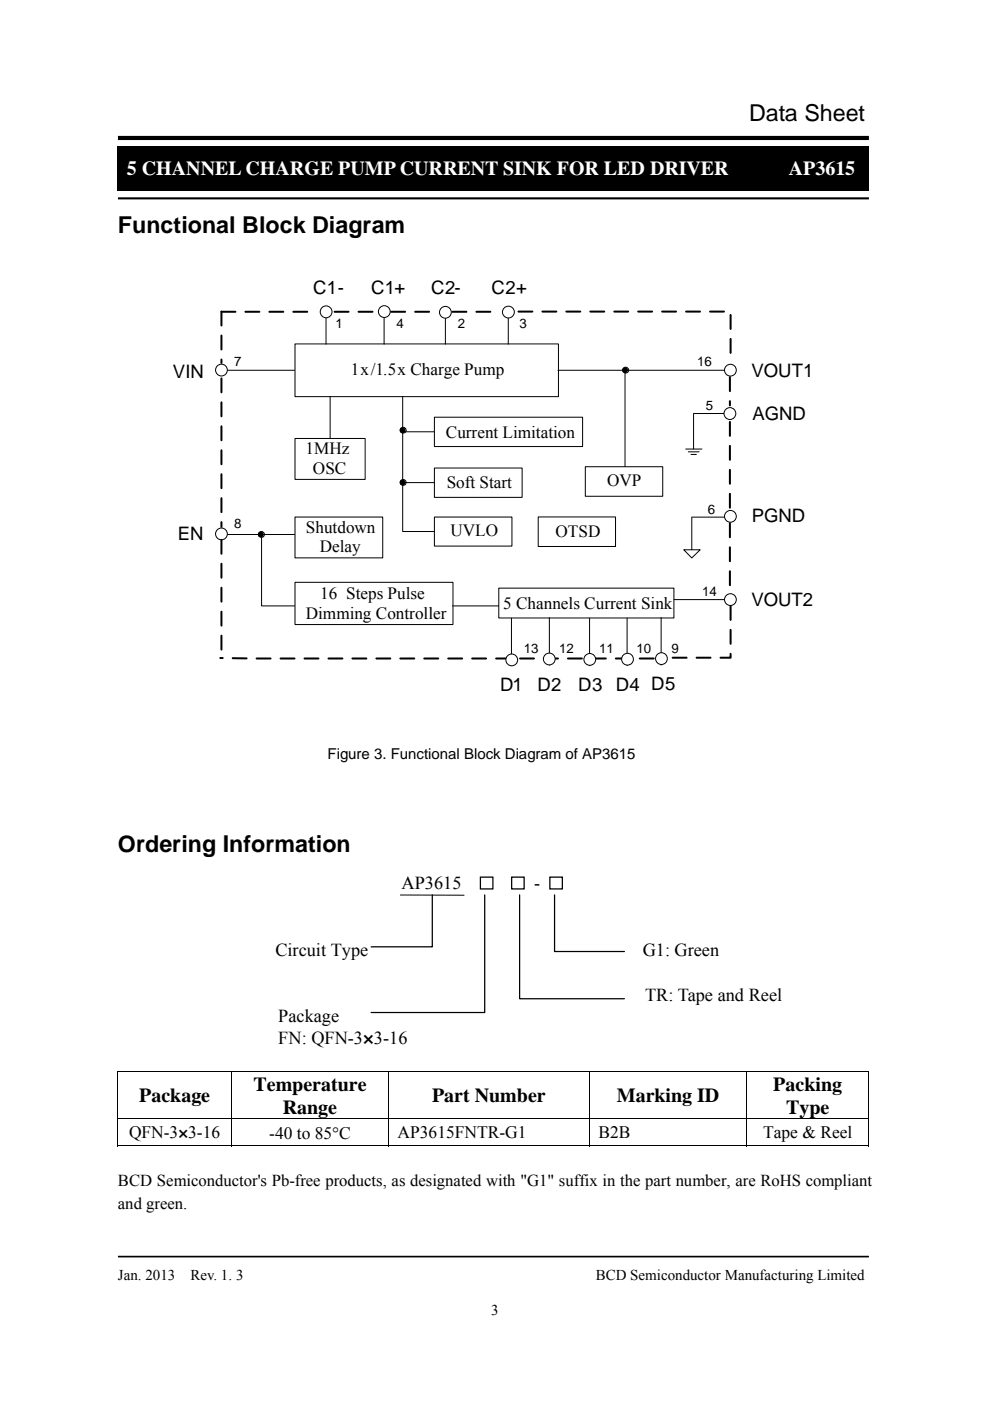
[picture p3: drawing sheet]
<svg xmlns="http://www.w3.org/2000/svg" width="210mm" height="297mm" viewBox="0 0 210 297" stroke-linecap="round" stroke-linejoin="round" font-family="sans-serif">
<path d="M24.9 30.9h.2v.2h-.2zM26.9 33.3h155.5v4.8h-155.5zM184.2 30.9h.2v.2h-.2zM25.1 31.1h159.1v9.2h-159.1zM184.2 40.3h.2v.2h-.2z" fill="#000"/>
<g fill="none" stroke="#000" stroke-width=".21">
<path d="M24.9 31h159.5M25 31.1v9.4M184.3 31.1v9.4M24.9 40.4h159.3M48.2 78.5h14.3M62.6 72.9h55.8v11.2h-55.8zM69.2 67.5v5.5M94.5 67.5v5.5M118.4 78.5h37.2M132.6 78.5v20.5M62.6 93h14.8v8.6h-14.8zM70 84.1v8.9"/>
<path d="M85.4 84.1v28.6h6.7M85.4 91v.5h6.7M92.1 88.5h31.5v6.2h-31.5zM92.1 99.2h18.6v6.3h-18.6zM124.1 99h16.5v6.2h-16.5zM145.4 95.2h3.5M146 95.8h2.3M146.6 96.4h1.1M147.1 87.7v7.5M147.2 87.7h6.6M48.2 113.3h14.3M55.5 113.3v15.2h7"/>
<path d="M62.6 109.6h18.6v8.7h-18.6zM85.4 101.7v.6h6.7M92.1 109.6h16.5v6.2h-16.5zM62.6 123.5h33.5v8.9h-33.5zM105.8 124.7h37.1v6.3h-37.1zM108.5 131.1v10M116.5 131v10M125.1 131.1v10M133 131.1v10M143 127.1h10.8"/>
<circle cx="55.5" cy="113.3" r=".62"/>
</g>
<path d="M25 29.3h159.3" fill="none" stroke="#000" stroke-width=".88" stroke-linecap="butt"/>
<path d="M25 42.1h159.3" fill="none" stroke="#000" stroke-width=".44"/>
<path d="M25 266.4h159.3" fill="none" stroke="#000" stroke-width=".35"/>
<circle cx="55.3" cy="113.3" r=".62" fill="#000"/>
<path d="M145 116.6h3.5l-1.8 1.7z" fill="#fff"/>
<path d="M81.5 67.5v5.5M107.8 67.5v5.5M114.2 109.6h16.4v6.3h-16.4zM145 116.6h3.5l-1.8 1.7zM146.7 109.7v6.9M146.8 109.6h7" fill="none" stroke="#000" stroke-width=".21"/>
<circle cx="69.2" cy="66.1" r="1.25" fill="#fff"/>
<circle cx="69.2" cy="66.1" r="1.25" fill="none" stroke="#000" stroke-width=".21"/>
<circle cx="81.5" cy="66.1" r="1.25" fill="#fff"/>
<circle cx="81.5" cy="66.1" r="1.25" fill="none" stroke="#000" stroke-width=".21"/>
<circle cx="94.5" cy="66.2" r="1.25" fill="#fff"/>
<circle cx="94.5" cy="66.2" r="1.25" fill="none" stroke="#000" stroke-width=".21"/>
<circle cx="107.8" cy="66.2" r="1.25" fill="#fff"/>
<circle cx="107.8" cy="66.2" r="1.25" fill="none" stroke="#000" stroke-width=".21"/>
<circle cx="154.9" cy="78.5" r="1.25" fill="#fff"/>
<circle cx="154.9" cy="78.5" r="1.25" fill="none" stroke="#000" stroke-width=".21"/>
<circle cx="154.8" cy="87.7" r="1.25" fill="#fff"/>
<circle cx="154.8" cy="87.7" r="1.25" fill="none" stroke="#000" stroke-width=".21"/>
<circle cx="154.9" cy="109.5" r="1.25" fill="#fff"/>
<circle cx="154.9" cy="109.5" r="1.25" fill="none" stroke="#000" stroke-width=".21"/>
<circle cx="154.9" cy="127.1" r="1.25" fill="#fff"/>
<g fill="none" stroke="#000" stroke-width=".21">
<path d="M96 128.5h9.8"/>
<circle cx="154.9" cy="127.1" r="1.25"/>
</g>
<circle cx="47" cy="78.5" r="1.25" fill="#fff"/>
<circle cx="47" cy="78.5" r="1.25" fill="none" stroke="#000" stroke-width=".21"/>
<circle cx="47" cy="113.2" r="1.25" fill="#fff"/>
<g fill="none" stroke="#000" stroke-width=".21">
<path d="M140.2 130.9v10.1"/>
<circle cx="132.7" cy="78.5" r=".62"/>
<circle cx="85.5" cy="91.2" r=".62"/>
<circle cx="47" cy="113.2" r="1.25"/>
<circle cx="85.5" cy="102.3" r=".62"/>
</g>
<g fill="none" stroke="#000" stroke-width=".42" stroke-dasharray="3 2.1">
<path d="M47 66.1h20M47 66.1v10.9M71 66.1h9M83 66.1h10M96 66.1h10M110 66.1h45v10.8M154.8 80v6M47 80.2v31.5M154.8 89.5v18.4M47 114.4v25M154.8 111v13.9M138.7 139.6l-92-.1"/>
<path d="M155 128.5v10.9h-14"/>
</g>
<g fill="#000">
<circle cx="132.6" cy="78.5" r=".62"/>
<circle cx="85.4" cy="91.2" r=".62"/>
<circle cx="85.4" cy="102.3" r=".62"/>
</g>
<circle cx="140.3" cy="139.6" r="1.25" fill="#fff"/>
<circle cx="140.3" cy="139.6" r="1.25" fill="none" stroke="#000" stroke-width=".21"/>
<circle cx="125.1" cy="139.8" r="1.25" fill="#fff"/>
<circle cx="125.1" cy="139.8" r="1.25" fill="none" stroke="#000" stroke-width=".21"/>
<circle cx="116.5" cy="139.7" r="1.25" fill="#fff"/>
<circle cx="116.5" cy="139.7" r="1.25" fill="none" stroke="#000" stroke-width=".21"/>
<circle cx="108.5" cy="139.9" r="1.25" fill="#fff"/>
<circle cx="108.5" cy="139.9" r="1.25" fill="none" stroke="#000" stroke-width=".21"/>
<circle cx="133.1" cy="139.8" r="1.25" fill="#fff"/>
<g fill="none" stroke="#000" stroke-width=".21">
<path d="M84.9 189.8h13.5M24.9 227.3h159.5M24.9 237.2h159.5M25 227.4v9.7M25 237.3v5.7M49.1 227.4v9.7M49.1 237.3v5.7M82.4 227.4v9.7M82.4 237.3v5.7M125 227.4v9.7M125 237.3v5.7M158.4 227.4v9.7"/>
<path d="M158.4 237.3v5.7M184.3 227.4v9.7M184.3 237.3v5.7M24.9 242.9h24.1M49.2 242.9h33.2M82.5 242.9h42.4M125.1 242.9h33.2M158.5 242.9h25.7"/>
<circle cx="133.1" cy="139.8" r="1.25"/>
</g>
<path d="M24.9 227.2h.2v.2h-.2zM184.2 227.2h.2v.2h-.2zM184.2 242.8h.2v.2h-.2z" fill="#000"/>
<path d="M91.7 189.7v11h-13M101.9 186h2.6v2.5h-2.6zM102.8 189.7v25h-24.1M108.5 186h2.7v2.5h-2.7zM110.2 189.7v22.1h22.2M116.6 186h2.7v2.5h-2.7zM117.6 189.7v12h14.8" fill="none" stroke="#000" stroke-width=".26"/>
<g font-size="4.9">
<text x="158.9" y="25.6">Data Sheet</text>
<text x="25" y="49.3">Functional Block Diagram</text>
<text x="25" y="180.6">Ordering Information</text>
</g>
<g font-size="4.2" fill="#fff">
<text x="26.9" y="37.2">5 CHANNEL CHARGE PUMP CURRENT SINK FOR LED DRIVER</text>
<text x="167.3" y="37.2">AP3615</text>
</g>
<g font-size="4.2">
<text x="29.5" y="233.7">Package</text>
<text x="53.8" y="231.3">Temperature</text>
<text x="91.7" y="233.7">Part Number</text>
<text x="130.8" y="233.7">Marking ID</text>
<text x="164" y="231.3">Packing</text>
<text x="60" y="236.2">Range</text>
<text x="166.8" y="236.2">Type</text>
</g>
<g font-size="3.9">
<text x="66.4" y="62.3">C1-</text>
<text x="78.8" y="62.3">C1+</text>
<text x="91.5" y="62.3">C2-</text>
<text x="104.3" y="62.3">C2+</text>
<text x="36.7" y="80.1">VIN</text>
<text x="159.4" y="80">VOUT1</text>
<text x="159.6" y="89">AGND</text>
<text x="159.4" y="110.8">PGND</text>
<text x="37.7" y="114.5">EN</text>
<text x="159.4" y="128.4">VOUT2</text>
<text x="106.1" y="146.5">D1</text>
<text x="114" y="146.5">D2</text>
<text x="122.7" y="146.5">D3</text>
<text x="130.6" y="146.5">D4 D5</text>
<text x="85.2" y="188.6">AP3615</text>
<text x="113.3" y="188.6">-</text>
<text x="58.4" y="202.8">Circuit Type</text>
<text x="136.3" y="202.8">G1: Green</text>
<text x="136.8" y="212.3">TR: Tape and Reel</text>
<text x="59" y="216.8">Package</text>
<text x="59" y="221.3">FN: QFN-3×3-16</text>
</g>
<g font-size="3.7">
<text x="27.4" y="241.3">QFN-3×3-16</text>
<text x="57.1" y="241.5">-40 to 85°C</text>
<text x="84.3" y="241.3">AP3615FNTR-G1</text>
<text x="126.9" y="241.3">B2B</text>
<text x="161.8" y="241.3">Tape &amp; Reel</text>
</g>
<g font-size="3.6">
<text x="74.4" y="79.5">1x/1.5x Charge Pump</text>
<text x="94.6" y="92.8">Current Limitation</text>
<text x="64.8" y="96.3">1MHz</text>
<text x="66.4" y="100.6">OSC</text>
<text x="94.7" y="103.5">Soft Start</text>
<text x="128.8" y="103.1">OVP</text>
<text x="64.9" y="113">Shutdown</text>
<text x="95.5" y="113.7">UVLO</text>
<text x="117.8" y="113.8">OTSD</text>
<text x="67.8" y="117">Delay</text>
<text x="64.9" y="131.2">Dimming Controller</text>
<text x="67.9" y="127">16 Steps Pulse</text>
<text x="106.7" y="129.1">5 Channels Current Sink</text>
</g>
<g font-size="3.5">
<text x="25" y="251.5">BCD Semiconductor's Pb-free products, as designated with &quot;G1&quot; suffix in the part number, are RoHS compliant</text>
<text x="25" y="256.4">and green.</text>
</g>
<g font-size="3.2">
<text x="69.5" y="161">Figure 3. Functional Block Diagram of AP3615</text>
<text x="25" y="271.4">Jan. 2013</text>
<text x="40.4" y="271.4">Rev. 1. 3</text>
<text x="126.4" y="271.4">BCD Semiconductor Manufacturing Limited</text>
<text x="104.2" y="278.7">3</text>
</g>
<g font-size="2.8">
<text x="71.1" y="69.5">1</text>
<text x="84.1" y="69.5">4</text>
<text x="97.1" y="69.5">2</text>
<text x="110.2" y="69.5">3</text>
<text x="49.7" y="77.5">7</text>
<text x="147.9" y="77.5">16</text>
<text x="149.7" y="86.9">5</text>
<text x="49.7" y="112">8</text>
<text x="150.1" y="108.9">6</text>
<text x="148.9" y="126.3">14</text>
<text x="111.1" y="138.3">13</text>
<text x="118.6" y="138.3">12</text>
<text x="127.1" y="138.3">11</text>
<text x="135" y="138.3">10</text>
<text x="142.5" y="138.3">9</text>
</g>
</svg>
